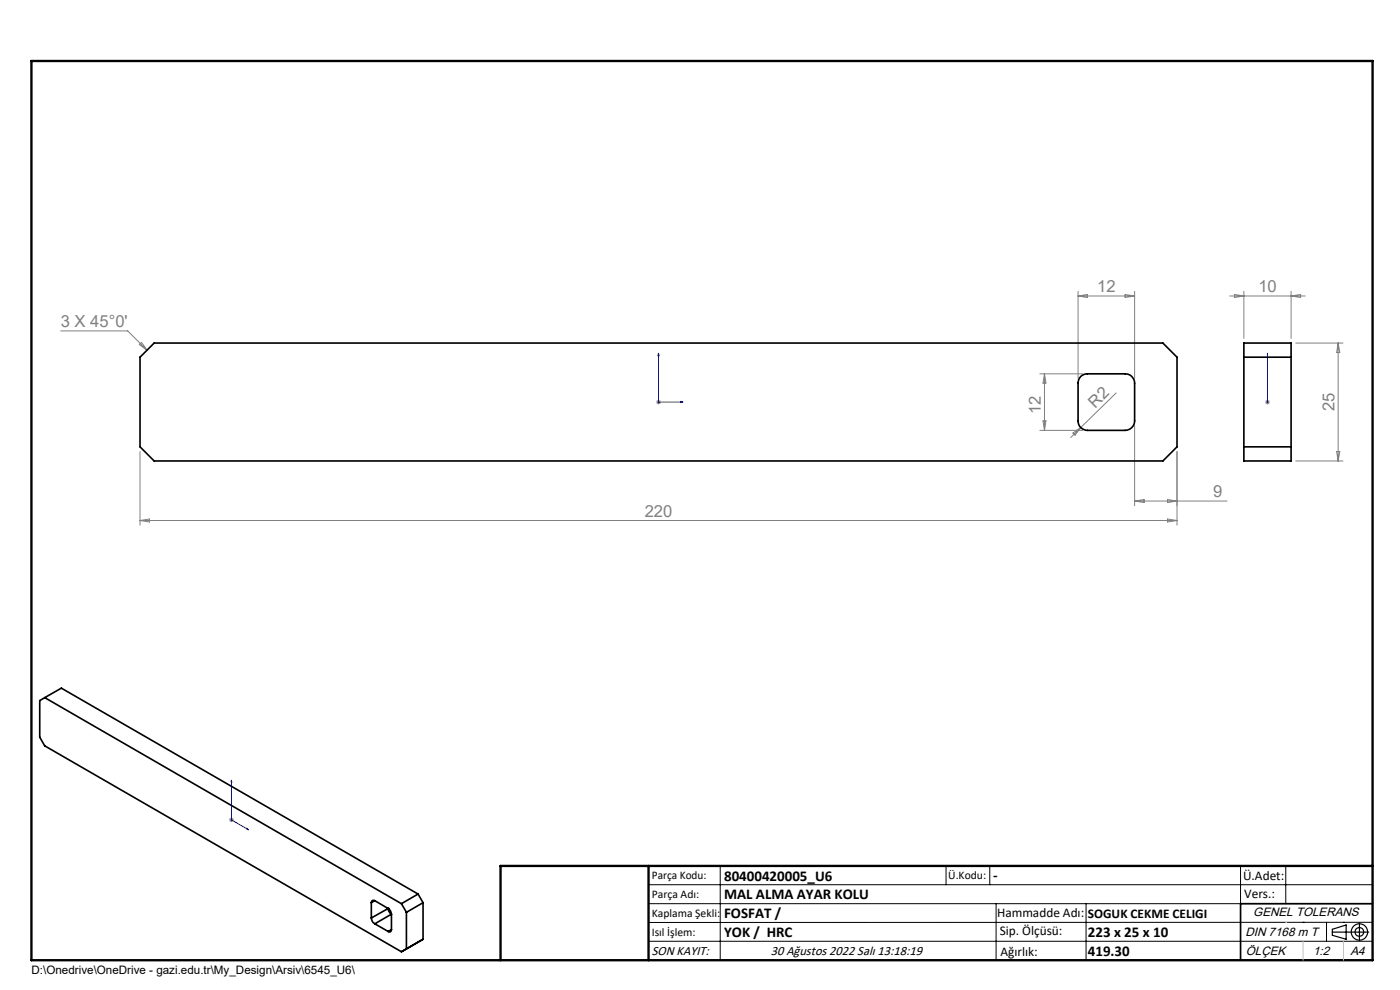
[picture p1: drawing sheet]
<svg xmlns="http://www.w3.org/2000/svg" width="297mm" height="210mm" viewBox="0 0 297 210" stroke-linecap="round" stroke-linejoin="round" font-family="sans-serif">
<g fill="none" stroke="#000" stroke-width=".25">
<path d="M282.6 197.7h7.8M282.6 197.1l3-.9v3l-3-.8zM288.4 195.8v3.8M106.2 203.7h185"/>
<circle cx="288.4" cy="197.7" r="1.74"/>
<circle cx="288.4" cy="197.7" r=".93"/>
</g>
<path d="M139.7 74.9v10.4h5.2M139.7 74.9l.1 .6h-.2zM268.9 74.9v.6v-.6M268.9 74.9v10.4M144.4 85.2l.5 .1-.5 .1zM268.9 85.2v.2zM268.9 85.3h.1M49.1 165.5v8.4l3.6 2.1M49.1 165.5l.1 .4-.2-.1zM52.4 175.7l.3 .3-.3-.1z" fill="none" stroke="#00f" stroke-width=".21"/>
<g fill="none" stroke="#808080" stroke-width=".21">
<path d="M12.9 70.2h14.2l4.1 4.1M29.6 73.1l.4-.5 1.2 1.7zM220.6 79.3h9.1M221.6 79.3v12M221.6 79.3l.3 2h-.6zM228.7 62.8h12M228.7 61.8v18.5M228.7 62.8l2-.3v.6zM238.7 62.5l2 .3-2 .3zM240.7 61.8v18.5M260.9 62.8h16M261.9 62.5l2 .3-2 .3z"/>
<path d="M263.9 61.8v10M273.9 61.8v10M273.9 62.8l2-.3v.6zM274.9 72.8h10M283.9 72.8v25M283.9 72.8l.3 2h-.6zM29.7 95.8v15.6M139.2 85.3h1M139.3 84.9l.8 .7M139.7 84.8v1M140.1 84.9l-.8 .7M220.6 91.3h9.1"/>
<path d="M221.3 89.3h.6l-.3 2zM227.6 91.9l1.7-1.2-1.2 1.6zM229.3 90.7l-2.1 2.1M236.8 83.4l-7.5 7.3M240.7 90.3v17M249.7 95.8v15.6M268.4 85.3h1M268.5 84.9l.7 .7M268.9 84.8v1M269.2 84.9l-.7 .7M274.9 97.8h10M283.6 95.8h.6l-.3 2z"/>
<path d="M29.7 110.4h220M29.7 110.4l2-.3v.6zM240.7 106.3h19.6M240.7 106.3l2-.3v.6zM247.7 106l2 .3-2 .3zM247.7 110.1l2 .3-2 .3zM48.6 173.9h1M48.8 173.6l.7 .7M49.1 173.4v1M49.5 173.6l-.7 .7"/>
</g>
<g fill="none" stroke="#000" stroke-width=".21">
<path d="M137.6 187.7h153.6M137.6 191.7h153.6M137.6 199.7h153.6M152.8 183.7v20M200.7 183.7v4M210 183.7v4M211.3 191.7v12M230.4 191.7v12M263.2 183.7v20M272.8 183.7v8M276.4 195.6h.1M281.4 195.6v4.1"/>
<path d="M285 195.6h.1M291.2 195.6l-153.6 .1"/>
</g>
<path d="M291.2 191.7h-28v12" fill="none" stroke="#000" stroke-width=".35"/>
<path d="M6.7 12.9h284.5v190.8h-284.5zM137.6 183.7v20M291.2 183.7h-185v20" fill="none" stroke="#000" stroke-width=".5"/>
<path d="M276.4 199.7v4M285 199.7v4" fill="none" stroke="#c0c0c0" stroke-width=".21"/>
<path d="M272.8 195.6h.1" fill="none" stroke="#c0c0c0" stroke-width=".25"/>
<g fill="#00f">
<path d="M144.4 85.2l.5 .1-.5 .1zM139.7 74.9l.1 .6h-.2z"/>
<path d="M268.9 85.2v.2zM268.9 74.9v.6z"/>
<path d="M52.4 175.7l.3 .3-.3-.1zM49.1 165.5l.1 .4-.2-.1z"/>
</g>
<g fill="none" stroke="#000" stroke-width=".35">
<path d="M32.7 72.8h214l3 3v19l-3 3h-214l-3-3v-19zM229.3 79.9l.6-.5 .8-.1h8a1.99 1.99 0 0 1 2 2v8a2.05 2.05 0 0 1-2 2h-8a1.99 1.99 0 0 1-2-2v-8l.1-.8zM263.9 72.8h10v25h-10zM263.9 75.8h10M263.9 94.8h10M9.5 148l-1.1 .6v7.8l1.1 1.8 75.7 43.7M9.5 148l75.7 43.7M9.5 148l3.5-2 75.7 43.6M78.8 194.7a1.52 1.52 0 0 0 .7 1.3M78.8 191.5v3.2M79.5 191.1a.46 .46 0 0 0-.5-.1 .46 .46 0 0 0-.2 .5M79.5 191.1l2.8 1.6"/>
<path d="M79.5 196l2.8 1.6M79.5 191.1l-.7 .4M82.3 192.7a1.47 1.47 0 0 1 .7 1.2M82.3 192.7h.1M82.3 192.7l.1 .5 .6 .7M82.3 192.7l-3.5 2M83 197.2a.42 .42 0 0 1-.2 .5 .42 .42 0 0 1-.5-.1M83 193.9v3.3M83 193.9l-3.5 2.1M83 197.2l-.7 .4M85.2 191.7l1 1.8M86.2 193.5v7.8"/>
<path d="M88.7 189.6l-3.5 2.1M88.7 189.6l1 1.9M89.7 191.5l-3.5 2M89.7 191.5v7.7M89.7 199.2l-3.5 2.1M89.7 199.2l-4.5 2.7M86.2 201.3l-1 .6"/>
</g>
<g font-size="3.5" fill="#808080">
<text x="232.8" y="62">12</text>
<text x="266.9" y="62">10</text>
<text x="12.9" y="69.4">3 X 45°0'</text>
<text x="220.8" y="87.9" transform="rotate(-90 220.8 87.9)">12</text>
<text x="232.4" y="86.7" transform="rotate(-45 232.4 86.7)">R2</text>
<text x="283.1" y="87.2" transform="rotate(-90 283.1 87.2)">25</text>
<text x="257.4" y="105.5">9</text>
<text x="136.8" y="109.6">220</text>
</g>
<g font-size="3.2">
<text x="153.6" y="186.8">80400420005_U6</text>
<text x="153.6" y="190.8">MAL ALMA AYAR KOLU</text>
<text x="210.7" y="186.6">-</text>
<text x="153.6" y="194.8">FOSFAT /</text>
<text x="153.6" y="198.8">YOK / HRC</text>
<text x="230.8" y="198.7">223 x 25 x 10</text>
<text x="230.8" y="202.8">419.30</text>
</g>
<g font-size="2.8">
<text x="263.7" y="186.7">Ü.Adet:</text>
<text x="263.9" y="190.5">Vers.:</text>
<text x="211.5" y="194.5">Hammadde Adı:</text>
<text x="230.8" y="194.7">SOGUK CEKME CELIGI</text>
<text x="138.3" y="202.6">SON KAYIT:</text>
<text x="163.5" y="202.6">30 Ağustos 2022 Salı 13:18:19</text>
<text x="212.1" y="198.4">Sip. Ölçüsü:</text>
<text x="212.2" y="202.7">Ağırlık:</text>
</g>
<g font-size="2.6">
<text x="265.9" y="194.4">GENEL TOLERANS</text>
<text x="264.2" y="198.5">DIN 7168 m T</text>
<text x="264.3" y="202.6">ÖLÇEK</text>
<text x="278.5" y="202.6">1:2</text>
<text x="286.5" y="202.6">A4</text>
</g>
<g font-size="2.5">
<text x="138.3" y="186.4">Parça Kodu:</text>
<text x="138.3" y="190.5">Parça Adı:</text>
<text x="201.2" y="186.5">Ü.Kodu:</text>
<text x="138.3" y="194.5">Kaplama Şekli:</text>
<text x="138.3" y="198.6">Isıl İşlem:</text>
<text x="6.7" y="206.7">D:\Onedrive\OneDrive - gazi.edu.tr\My_Design\Arsiv\6545_U6\</text>
</g>
</svg>
